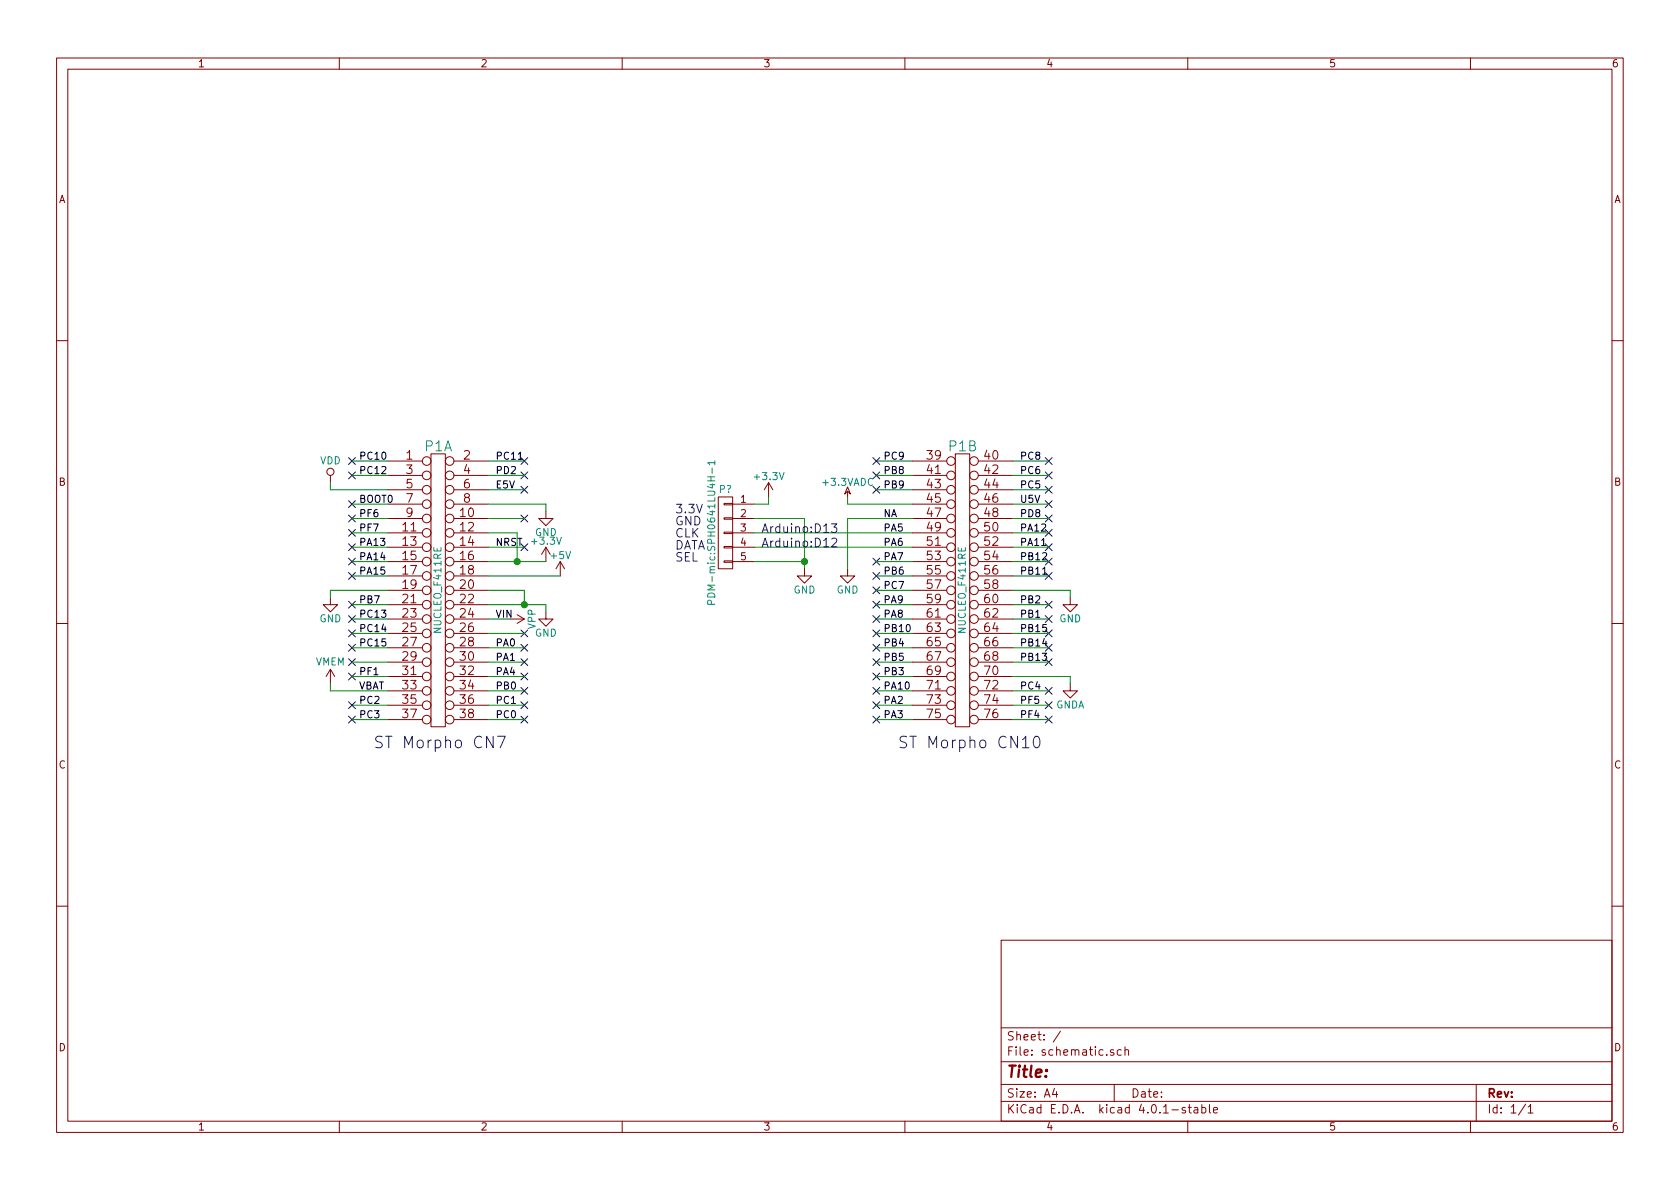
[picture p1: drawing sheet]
EESchema Schematic File Version 2
LIBS:schematic-rescue
LIBS:74xgxx
LIBS:74xx
LIBS:ac-dc
LIBS:actel
LIBS:adc-dac
LIBS:Altera
LIBS:analog_devices
LIBS:analog_switches
LIBS:atmel
LIBS:audio
LIBS:brooktre
LIBS:cmos_ieee
LIBS:cmos4000
LIBS:conn
LIBS:contrib
LIBS:cypress
LIBS:dc-dc
LIBS:device
LIBS:digital-audio
LIBS:diode
LIBS:display
LIBS:dsp
LIBS:elec-unifil
LIBS:ESD_Protection
LIBS:ftdi
LIBS:gennum
LIBS:graphic
LIBS:hc11
LIBS:intel
LIBS:interface
LIBS:ir
LIBS:Lattice
LIBS:linear
LIBS:logo
LIBS:maxim
LIBS:memory
LIBS:microchip
LIBS:microchip_dspic33dsc
LIBS:microchip_pic10mcu
LIBS:microchip_pic12mcu
LIBS:microchip_pic16mcu
LIBS:microchip_pic18mcu
LIBS:microchip_pic32mcu
LIBS:microcontrollers
LIBS:motor_drivers
LIBS:motorola
LIBS:msp430
LIBS:nordicsemi
LIBS:nxp_armmcu
LIBS:onsemi
LIBS:opto
LIBS:Oscillators
LIBS:philips
LIBS:power
LIBS:Power_Management
LIBS:powerint
LIBS:pspice
LIBS:references
LIBS:regul
LIBS:relays
LIBS:rfcom
LIBS:sensors
LIBS:silabs
LIBS:siliconi
LIBS:stm8
LIBS:stm32
LIBS:supertex
LIBS:switches
LIBS:texas
LIBS:transf
LIBS:transistors
LIBS:ttl_ieee
LIBS:user
LIBS:valves
LIBS:video
LIBS:Xicor
LIBS:xilinx
LIBS:Zilog
LIBS:schematic-cache
EELAYER 25 0
EELAYER END
$Descr A4 11693 8268
encoding utf-8
Sheet 1 1
Title ""
Date ""
Rev ""
Comp ""
Comment1 ""
Comment2 ""
Comment3 ""
Comment4 ""
$EndDescr
$Comp
L USER_NUCLEO_F411RE_ver2 P1
U 1 1
P 3050 4100
F 0 "P1" H 3050 5100 70  0000 C CNN
F 1 "NUCLEO_F411RE" V 3050 4100 50  0000 C CNN
F 2 "user:USER_NUCLEO_F411RE_Morpho_4" H 3050 4100 60  0001 C CNN
F 3 "" H 3050 4100 60  0000 C CNN
	1    3050 4100
	1    0    0    -1  
$EndComp
$Comp
L USER_NUCLEO_F411RE_ver2 P1
U 2 1
P 6700 4100
F 0 "P1" H 6700 5100 70  0000 C CNN
F 1 "NUCLEO_F411RE" V 6700 4100 50  0000 C CNN
F 2 "user:USER_NUCLEO_F411RE_Morpho_4" H 6700 4100 60  0001 C CNN
F 3 "" H 6700 4100 60  0000 C CNN
	2    6700 4100
	1    0    0    -1  
$EndComp
Text Label 2500 3200 0    50   ~ 0
PC10
Text Label 2500 3300 0    50   ~ 0
PC12
Text Label 2500 3500 0    50   ~ 0
BOOT0
Text Label 2500 3600 0    50   ~ 0
PF6
Text Label 2500 3700 0    50   ~ 0
PF7
Text Label 2500 3800 0    50   ~ 0
PA13
Text Label 2500 3900 0    50   ~ 0
PA14
Text Label 2500 4000 0    50   ~ 0
PA15
Text Label 2500 4200 0    50   ~ 0
PB7
Text Label 2500 4300 0    50   ~ 0
PC13
Text Label 2500 4700 0    50   ~ 0
PF1
Text Label 2500 4800 0    50   ~ 0
VBAT
Text Label 2500 4900 0    50   ~ 0
PC2
Text Label 2500 5000 0    50   ~ 0
PC3
Text Label 3450 3200 0    50   ~ 0
PC11
Text Label 3450 3300 0    50   ~ 0
PD2
Text Label 3450 3400 0    50   ~ 0
E5V
$Comp
L VDD #PWR1
U 1 1
P 2300 3350
F 0 "#PWR1" H 2300 3200 50  0001 C CNN
F 1 "VDD" H 2300 3500 50  0000 C CNN
F 2 "" H 2300 3350 50  0000 C CNN
F 3 "" H 2300 3350 50  0000 C CNN
	1    2300 3350
	1    0    0    -1  
$EndComp
NoConn ~ 2450 3500
$Comp
L GND #PWR2
U 1 1
P 2300 4150
F 0 "#PWR2" H 2300 3900 50  0001 C CNN
F 1 "GND" H 2300 4000 50  0000 C CNN
F 2 "" H 2300 4150 50  0000 C CNN
F 3 "" H 2300 4150 50  0000 C CNN
	1    2300 4150
	1    0    0    -1  
$EndComp
NoConn ~ 2450 4400
NoConn ~ 2450 4500
NoConn ~ 2450 4600
$Comp
L VMEM #PWR3
U 1 1
P 2300 4750
F 0 "#PWR3" H 2300 4600 50  0001 C CNN
F 1 "VMEM" H 2300 4900 50  0000 C CNN
F 2 "" H 2300 4750 50  0000 C CNN
F 3 "" H 2300 4750 50  0000 C CNN
	1    2300 4750
	1    0    0    -1  
$EndComp
Text Label 3450 3800 0    50   ~ 0
NRST
Text Label 3450 4500 0    50   ~ 0
PA0
Text Label 3450 4600 0    50   ~ 0
PA1
Text Label 3450 4700 0    50   ~ 0
PA4
Text Label 3450 4800 0    50   ~ 0
PB0
Text Label 3450 4900 0    50   ~ 0
PC1
Text Label 3450 5000 0    50   ~ 0
PC0
Text Label 7100 3200 0    50   ~ 0
PC8
Text Label 7100 3300 0    50   ~ 0
PC6
Text Label 7100 3400 0    50   ~ 0
PC5
Text Label 7100 3500 0    50   ~ 0
U5V
Text Label 7100 3600 0    50   ~ 0
PD8
Text Label 7100 3700 0    50   ~ 0
PA12
Text Label 7100 3800 0    50   ~ 0
PA11
Text Label 7100 3900 0    50   ~ 0
PB12
Text Label 7100 4000 0    50   ~ 0
PB11
Text Label 7100 4200 0    50   ~ 0
PB2
Text Label 7100 4300 0    50   ~ 0
PB1
Text Label 7100 4400 0    50   ~ 0
PB15
Text Label 7100 4500 0    50   ~ 0
PB14
Text Label 7100 4600 0    50   ~ 0
PB13
Text Label 7100 4800 0    50   ~ 0
PC4
Text Label 7100 4900 0    50   ~ 0
PF5
Text Label 7100 5000 0    50   ~ 0
PF4
Text Label 6150 3200 0    50   ~ 0
PC9
Text Label 6150 3400 0    50   ~ 0
PB9
Text Label 6150 3600 0    50   ~ 0
NA
Text Label 6150 3700 0    50   ~ 0
PA5
Text Label 6150 3800 0    50   ~ 0
PA6
Text Label 6150 3900 0    50   ~ 0
PA7
Text Label 6150 4000 0    50   ~ 0
PB6
Text Label 6150 4100 0    50   ~ 0
PC7
Text Label 6150 4200 0    50   ~ 0
PA9
Text Label 6150 4300 0    50   ~ 0
PA8
Text Label 6150 4400 0    50   ~ 0
PB10
Text Label 6150 4500 0    50   ~ 0
PB4
Text Label 6150 4600 0    50   ~ 0
PB5
Text Label 6150 4700 0    50   ~ 0
PB3
Text Label 6150 4800 0    50   ~ 0
PA10
Text Label 6150 4900 0    50   ~ 0
PA2
Text Label 6150 5000 0    50   ~ 0
PA3
$Comp
L GND #PWR5
U 1 1
P 3800 3550
F 0 "#PWR5" H 3800 3300 50  0001 C CNN
F 1 "GND" H 3800 3400 50  0000 C CNN
F 2 "" H 3800 3550 50  0000 C CNN
F 3 "" H 3800 3550 50  0000 C CNN
	1    3800 3550
	1    0    0    -1  
$EndComp
NoConn ~ 3650 3600
$Comp
L +3.3V #PWR6
U 1 1
P 3800 3900
F 0 "#PWR6" H 3800 3750 50  0001 C CNN
F 1 "+3.3V" H 3800 4040 50  0000 C CNN
F 2 "" H 3800 3900 50  0000 C CNN
F 3 "" H 3800 3900 50  0000 C CNN
	1    3800 3900
	1    0    0    -1  
$EndComp
$Comp
L +5V #PWR8
U 1 1
P 3900 4000
F 0 "#PWR8" H 3900 3850 50  0001 C CNN
F 1 "+5V" H 3900 4140 50  0000 C CNN
F 2 "" H 3900 4000 50  0000 C CNN
F 3 "" H 3900 4000 50  0000 C CNN
	1    3900 4000
	1    0    0    -1  
$EndComp
$Comp
L GND #PWR7
U 1 1
P 3800 4250
F 0 "#PWR7" H 3800 4000 50  0001 C CNN
F 1 "GND" H 3800 4100 50  0000 C CNN
F 2 "" H 3800 4250 50  0000 C CNN
F 3 "" H 3800 4250 50  0000 C CNN
	1    3800 4250
	1    0    0    -1  
$EndComp
$Comp
L VPP #PWR4
U 1 1
P 3550 4300
F 0 "#PWR4" H 3550 4150 50  0001 C CNN
F 1 "VPP" H 3550 4450 50  0000 C CNN
F 2 "" H 3550 4300 50  0000 C CNN
F 3 "" H 3550 4300 50  0000 C CNN
	1    3550 4300
	0    1    1    0   
$EndComp
Text Label 3450 4300 0    50   ~ 0
VIN
NoConn ~ 3650 4400
$Comp
L +3.3VADC #PWR9
U 1 1
P 5900 3450
F 0 "#PWR9" H 6050 3400 50  0001 C CNN
F 1 "+3.3VADC" H 5900 3550 50  0000 C CNN
F 2 "" H 5900 3450 50  0000 C CNN
F 3 "" H 5900 3450 50  0000 C CNN
	1    5900 3450
	1    0    0    -1  
$EndComp
$Comp
L GND #PWR10
U 1 1
P 5900 3950
F 0 "#PWR10" H 5900 3700 50  0001 C CNN
F 1 "GND" H 5900 3800 50  0000 C CNN
F 2 "" H 5900 3950 50  0000 C CNN
F 3 "" H 5900 3950 50  0000 C CNN
	1    5900 3950
	1    0    0    -1  
$EndComp
Text Label 6150 3300 0    50   ~ 0
PB8
$Comp
L GND #PWR11
U 1 1
P 7450 4150
F 0 "#PWR11" H 7450 3900 50  0001 C CNN
F 1 "GND" H 7450 4000 50  0000 C CNN
F 2 "" H 7450 4150 50  0000 C CNN
F 3 "" H 7450 4150 50  0000 C CNN
	1    7450 4150
	1    0    0    -1  
$EndComp
$Comp
L GNDA #PWR12
U 1 1
P 7450 4750
F 0 "#PWR12" H 7450 4500 50  0001 C CNN
F 1 "GNDA" H 7450 4600 50  0000 C CNN
F 2 "" H 7450 4750 50  0000 C CNN
F 3 "" H 7450 4750 50  0000 C CNN
	1    7450 4750
	1    0    0    -1  
$EndComp
NoConn ~ 2450 3300
NoConn ~ 2450 3600
NoConn ~ 2450 3700
NoConn ~ 2450 3800
NoConn ~ 2450 3900
NoConn ~ 2450 4000
NoConn ~ 2450 4200
NoConn ~ 2450 4300
NoConn ~ 2450 4700
NoConn ~ 2450 5000
NoConn ~ 3650 4500
NoConn ~ 3650 4600
NoConn ~ 3650 4700
NoConn ~ 3650 4800
NoConn ~ 3650 4900
NoConn ~ 3650 3400
NoConn ~ 3650 3300
NoConn ~ 3650 3200
NoConn ~ 6100 3400
NoConn ~ 6100 3900
NoConn ~ 6100 4200
NoConn ~ 6100 4500
NoConn ~ 6100 4600
NoConn ~ 6100 4700
NoConn ~ 6100 4800
NoConn ~ 6100 4900
NoConn ~ 6100 5000
NoConn ~ 7300 4800
NoConn ~ 7300 4900
NoConn ~ 7300 5000
NoConn ~ 7300 4600
NoConn ~ 7300 4400
NoConn ~ 7300 4200
NoConn ~ 7300 3200
NoConn ~ 7300 3300
NoConn ~ 7300 3400
NoConn ~ 7300 3500
NoConn ~ 7300 3600
NoConn ~ 7300 3700
NoConn ~ 7300 3800
NoConn ~ 7300 4000
NoConn ~ 3650 3800
NoConn ~ 2450 3200
Text Label 2500 4400 0    50   ~ 0
PC14
Text Label 2500 4500 0    50   ~ 0
PC15
NoConn ~ 6100 4000
NoConn ~ 6100 4100
NoConn ~ 6100 4300
NoConn ~ 6100 4400
NoConn ~ 6100 3300
NoConn ~ 7300 3900
NoConn ~ 7300 4300
NoConn ~ 7300 4500
NoConn ~ 3650 5000
Wire Wire Line
	2450 3200 2700 3200
Wire Wire Line
	2450 3300 2700 3300
Wire Wire Line
	2300 3400 2700 3400
Wire Wire Line
	2450 3500 2700 3500
Wire Wire Line
	2450 3600 2700 3600
Wire Wire Line
	2450 3700 2700 3700
Wire Wire Line
	2450 3800 2700 3800
Wire Wire Line
	2450 3900 2700 3900
Wire Wire Line
	2450 4000 2700 4000
Wire Wire Line
	2300 4100 2700 4100
Wire Wire Line
	2450 4200 2700 4200
Wire Wire Line
	2450 4300 2700 4300
Wire Wire Line
	2450 4400 2700 4400
Wire Wire Line
	2450 4500 2700 4500
Wire Wire Line
	2450 4600 2700 4600
Wire Wire Line
	2450 4700 2700 4700
Wire Wire Line
	2300 4800 2700 4800
Wire Wire Line
	2450 4900 2700 4900
Wire Wire Line
	2450 5000 2700 5000
Wire Wire Line
	3400 3200 3650 3200
Wire Wire Line
	3400 3300 3650 3300
Wire Wire Line
	3400 3400 3650 3400
Wire Wire Line
	2300 3350 2300 3400
Wire Wire Line
	2300 4100 2300 4150
Wire Wire Line
	2300 4800 2300 4750
Wire Wire Line
	3400 3600 3650 3600
Wire Wire Line
	3400 3800 3650 3800
Wire Wire Line
	3400 3900 3800 3900
Wire Wire Line
	3400 4000 3900 4000
Wire Wire Line
	3400 4100 3650 4100
Wire Wire Line
	3400 4200 3800 4200
Wire Wire Line
	3400 4400 3650 4400
Wire Wire Line
	3400 4500 3650 4500
Wire Wire Line
	3400 4600 3650 4600
Wire Wire Line
	3400 4700 3650 4700
Wire Wire Line
	3400 4800 3650 4800
Wire Wire Line
	3400 4900 3650 4900
Wire Wire Line
	3400 5000 3650 5000
Wire Wire Line
	7050 3200 7300 3200
Wire Wire Line
	7050 3300 7300 3300
Wire Wire Line
	7050 3400 7300 3400
Wire Wire Line
	7050 3500 7300 3500
Wire Wire Line
	7050 3600 7300 3600
Wire Wire Line
	7050 3700 7300 3700
Wire Wire Line
	7050 3800 7300 3800
Wire Wire Line
	7050 3900 7300 3900
Wire Wire Line
	7050 4000 7300 4000
Wire Wire Line
	7050 4100 7450 4100
Wire Wire Line
	7050 4200 7300 4200
Wire Wire Line
	7050 4300 7300 4300
Wire Wire Line
	7050 4400 7300 4400
Wire Wire Line
	7050 4500 7300 4500
Wire Wire Line
	7050 4600 7300 4600
Wire Wire Line
	7050 4700 7450 4700
Wire Wire Line
	7050 4800 7300 4800
Wire Wire Line
	7050 4900 7300 4900
Wire Wire Line
	7050 5000 7300 5000
Wire Wire Line
	6100 3200 6350 3200
Wire Wire Line
	6100 3400 6350 3400
Wire Wire Line
	5250 3700 6350 3700
Wire Wire Line
	5250 3800 6350 3800
Wire Wire Line
	6100 3900 6350 3900
Wire Wire Line
	6100 4000 6350 4000
Wire Wire Line
	6100 4100 6350 4100
Wire Wire Line
	6100 4200 6350 4200
Wire Wire Line
	6100 4300 6350 4300
Wire Wire Line
	6100 4400 6350 4400
Wire Wire Line
	6100 4500 6350 4500
Wire Wire Line
	6100 4600 6350 4600
Wire Wire Line
	6100 4700 6350 4700
Wire Wire Line
	6100 4800 6350 4800
Wire Wire Line
	6100 4900 6350 4900
Wire Wire Line
	6100 5000 6350 5000
Wire Wire Line
	3800 3500 3800 3550
Wire Wire Line
	3400 3500 3800 3500
Wire Wire Line
	3400 3700 3600 3700
Wire Wire Line
	3600 3700 3600 3900
Connection ~ 3600 3900
Wire Wire Line
	3800 4200 3800 4250
Wire Wire Line
	3650 4100 3650 4200
Connection ~ 3650 4200
Wire Wire Line
	3400 4300 3550 4300
Wire Wire Line
	5900 3450 5900 3500
Wire Wire Line
	6100 3300 6350 3300
Wire Wire Line
	7450 4100 7450 4150
Wire Wire Line
	7450 4700 7450 4750
NoConn ~ 2450 4900
Text Notes 6250 5200 0    80   ~ 0
ST Morpho CN10
Text Notes 2600 5200 0    80   ~ 0
ST Morpho CN7
$Comp
L CONN_01X05 P?
U 1 1
P 5050 3700
F 0 "P?" H 5050 4000 50  0000 C CNN
F 1 "PDM-mic:SPH0641LU4H-1" V 5150 3700 50  0000 C CNN
F 2 "user:USER_SIL-5" H 5050 3700 50  0001 C CNN
F 3 "" H 5050 3700 50  0000 C CNN
	1    5050 3700
	-1   0    0    -1  
$EndComp
Text Notes 4700 3900 0    60   ~ 0
3.3V\nGND\nCLK\nDATA\nSEL
Wire Wire Line
	5250 3900 5600 3900
NoConn ~ 6100 3200
Wire Wire Line
	5600 3600 5600 3950
Wire Wire Line
	5900 3600 5900 3950
Wire Wire Line
	5900 3600 6350 3600
Wire Wire Line
	5900 3500 6350 3500
$Comp
L +3.3V #PWR?
U 1 1
P 5350 3450
F 0 "#PWR?" H 5350 3300 50  0001 C CNN
F 1 "+3.3V" H 5350 3590 50  0000 C CNN
F 2 "" H 5350 3450 50  0000 C CNN
F 3 "" H 5350 3450 50  0000 C CNN
	1    5350 3450
	1    0    0    -1  
$EndComp
Wire Wire Line
	5350 3450 5350 3500
Wire Wire Line
	5350 3500 5250 3500
Wire Wire Line
	5600 3600 5250 3600
Connection ~ 5600 3900
$Comp
L GND #PWR?
U 1 1
P 5600 3950
F 0 "#PWR?" H 5600 3700 50  0001 C CNN
F 1 "GND" H 5600 3800 50  0000 C CNN
F 2 "" H 5600 3950 50  0000 C CNN
F 3 "" H 5600 3950 50  0000 C CNN
	1    5600 3950
	1    0    0    -1  
$EndComp
Text Notes 5300 3800 0    60   ~ 0
Arduino:D12
Text Notes 5300 3700 0    60   ~ 0
Arduino:D13
$EndSCHEMATC
